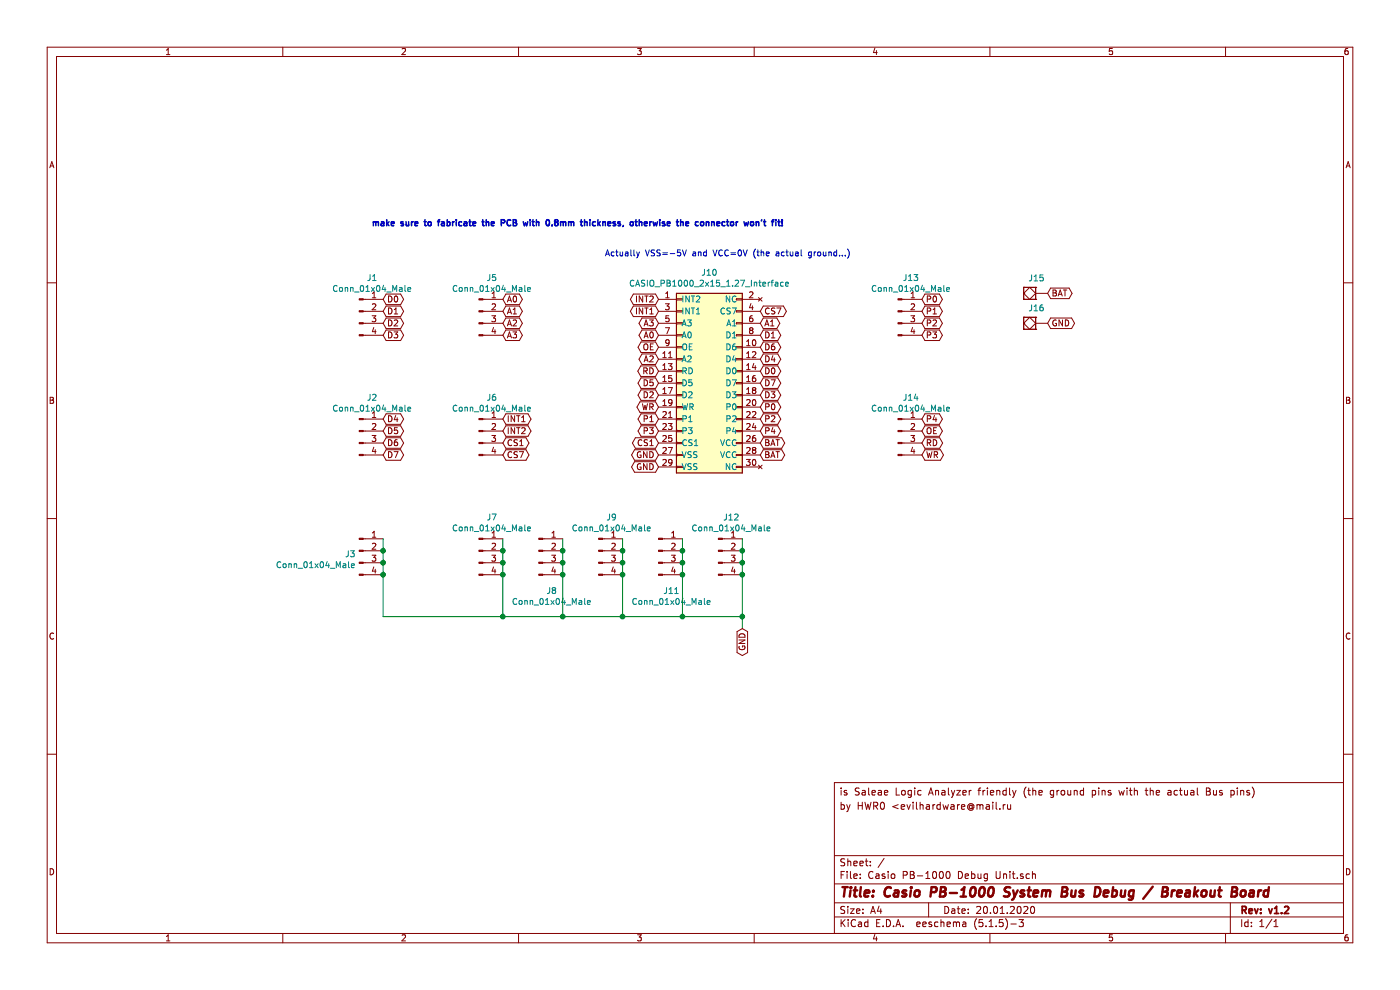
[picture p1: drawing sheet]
EESchema Schematic File Version 4
EELAYER 30 0
EELAYER END
$Descr A4 11693 8268
encoding utf-8
Sheet 1 1
Title "Casio PB-1000 System Bus Debug / Breakout Board"
Date "20.01.2020"
Rev "v1.2"
Comp ""
Comment1 ""
Comment2 ""
Comment3 "by HWR0 <evilhardware(аt)mail.ru"
Comment4 "is Saleae Logic Analyzer friendly (the ground pins with the actual Bus pins)"
$EndDescr
$Comp
L hwreverse:CASIO_PB1000_2x15_1.27_Interface J10
U 1 1
P 5500 2500
F 0 "J10" H 5925 2725 50  0000 C CNN
F 1 "CASIO_PB1000_2x15_1.27_Interface" H 5925 2634 50  0000 C CNN
F 2 "hwreverse:Connector_Casio_2x15_1.27_SYSBUS" H 5700 1800 50  0001 C CNN
F 3 "~" H 5700 1800 50  0001 C CNN
	1    5500 2500
	1    0    0    -1  
$EndComp
$Comp
L Connector:Conn_01x04_Male J5
U 1 1
P 4000 2600
F 0 "J5" H 4108 2881 50  0000 C CNN
F 1 "Conn_01x04_Male" H 4108 2790 50  0000 C CNN
F 2 "hwreverse:PinHeader_1x04_P2.54mm_Vertical_nosilk" H 4000 2600 50  0001 C CNN
F 3 "~" H 4000 2600 50  0001 C CNN
	1    4000 2600
	1    0    0    -1  
$EndComp
$Comp
L Connector:Conn_01x04_Male J6
U 1 1
P 4000 3600
F 0 "J6" H 4108 3881 50  0000 C CNN
F 1 "Conn_01x04_Male" H 4108 3790 50  0000 C CNN
F 2 "hwreverse:PinHeader_1x04_P2.54mm_Vertical_nosilk" H 4000 3600 50  0001 C CNN
F 3 "~" H 4000 3600 50  0001 C CNN
	1    4000 3600
	1    0    0    -1  
$EndComp
$Comp
L Connector:Conn_01x04_Male J1
U 1 1
P 3000 2600
F 0 "J1" H 3108 2881 50  0000 C CNN
F 1 "Conn_01x04_Male" H 3108 2790 50  0000 C CNN
F 2 "hwreverse:PinHeader_1x04_P2.54mm_Vertical_nosilk" H 3000 2600 50  0001 C CNN
F 3 "~" H 3000 2600 50  0001 C CNN
	1    3000 2600
	1    0    0    -1  
$EndComp
$Comp
L Connector:Conn_01x04_Male J2
U 1 1
P 3000 3600
F 0 "J2" H 3108 3881 50  0000 C CNN
F 1 "Conn_01x04_Male" H 3108 3790 50  0000 C CNN
F 2 "hwreverse:PinHeader_1x04_P2.54mm_Vertical_nosilk" H 3000 3600 50  0001 C CNN
F 3 "~" H 3000 3600 50  0001 C CNN
	1    3000 3600
	1    0    0    -1  
$EndComp
$Comp
L Connector:Conn_01x04_Male J14
U 1 1
P 7500 3600
F 0 "J14" H 7608 3881 50  0000 C CNN
F 1 "Conn_01x04_Male" H 7608 3790 50  0000 C CNN
F 2 "hwreverse:PinHeader_1x04_P2.54mm_Vertical_nosilk" H 7500 3600 50  0001 C CNN
F 3 "~" H 7500 3600 50  0001 C CNN
	1    7500 3600
	1    0    0    -1  
$EndComp
$Comp
L Connector:Conn_01x04_Male J13
U 1 1
P 7500 2600
F 0 "J13" H 7608 2881 50  0000 C CNN
F 1 "Conn_01x04_Male" H 7608 2790 50  0000 C CNN
F 2 "hwreverse:PinHeader_1x04_P2.54mm_Vertical_nosilk" H 7500 2600 50  0001 C CNN
F 3 "~" H 7500 2600 50  0001 C CNN
	1    7500 2600
	1    0    0    -1  
$EndComp
Text GLabel 6350 2600 2    50   BiDi ~ 0
CS7
Text GLabel 6350 2700 2    50   BiDi ~ 0
A1
Text GLabel 6350 2800 2    50   BiDi ~ 0
D1
Text GLabel 6350 2900 2    50   BiDi ~ 0
D6
Text GLabel 6350 3000 2    50   BiDi ~ 0
D4
Text GLabel 6350 3100 2    50   BiDi ~ 0
D0
Text GLabel 6350 3200 2    50   BiDi ~ 0
D7
Text GLabel 6350 3300 2    50   BiDi ~ 0
D3
Text GLabel 6350 3400 2    50   BiDi ~ 0
P0
Text GLabel 6350 3500 2    50   BiDi ~ 0
P2
Text GLabel 6350 3600 2    50   BiDi ~ 0
P4
Text GLabel 6350 3700 2    50   BiDi ~ 0
BAT
Text GLabel 6350 3800 2    50   BiDi ~ 0
BAT
Text GLabel 5500 2500 0    50   BiDi ~ 0
INT2
Text GLabel 5500 2600 0    50   BiDi ~ 0
INT1
Text GLabel 5500 2700 0    50   BiDi ~ 0
A3
Text GLabel 5500 2800 0    50   BiDi ~ 0
A0
Text GLabel 5500 2900 0    50   BiDi ~ 0
OE
Text GLabel 5500 3000 0    50   BiDi ~ 0
A2
Text GLabel 5500 3100 0    50   BiDi ~ 0
RD
Text GLabel 5500 3200 0    50   BiDi ~ 0
D5
Text GLabel 5500 3300 0    50   BiDi ~ 0
D2
Text GLabel 5500 3400 0    50   BiDi ~ 0
WR
Text GLabel 5500 3500 0    50   BiDi ~ 0
P1
Text GLabel 5500 3600 0    50   BiDi ~ 0
P3
Text GLabel 5500 3700 0    50   BiDi ~ 0
CS1
Text GLabel 5500 3800 0    50   BiDi ~ 0
GND
Text GLabel 5500 3900 0    50   BiDi ~ 0
GND
Text GLabel 4200 2500 2    50   BiDi ~ 0
A0
Text GLabel 4200 2600 2    50   BiDi ~ 0
A1
Text GLabel 4200 2700 2    50   BiDi ~ 0
A2
Text GLabel 4200 2800 2    50   BiDi ~ 0
A3
Text GLabel 3200 2500 2    50   BiDi ~ 0
D0
Text GLabel 3200 2600 2    50   BiDi ~ 0
D1
Text GLabel 3200 2700 2    50   BiDi ~ 0
D2
Text GLabel 3200 2800 2    50   BiDi ~ 0
D3
Text GLabel 3200 3500 2    50   BiDi ~ 0
D4
Text GLabel 3200 3600 2    50   BiDi ~ 0
D5
Text GLabel 3200 3700 2    50   BiDi ~ 0
D6
Text GLabel 3200 3800 2    50   BiDi ~ 0
D7
Text GLabel 7700 2500 2    50   BiDi ~ 0
P0
Text GLabel 7700 2600 2    50   BiDi ~ 0
P1
Text GLabel 7700 2700 2    50   BiDi ~ 0
P2
Text GLabel 7700 2800 2    50   BiDi ~ 0
P3
Text GLabel 7700 3500 2    50   BiDi ~ 0
P4
Text GLabel 7700 3600 2    50   BiDi ~ 0
OE
Text GLabel 7700 3700 2    50   BiDi ~ 0
RD
Text GLabel 7700 3800 2    50   BiDi ~ 0
WR
Text GLabel 4200 3500 2    50   BiDi ~ 0
INT1
Text GLabel 4200 3600 2    50   BiDi ~ 0
INT2
Text GLabel 4200 3700 2    50   BiDi ~ 0
CS1
$Comp
L hwreverse:SolidPad-Connector J15
U 1 1
P 8600 2450
F 0 "J15" H 8542 2327 50  0000 C CNN
F 1 "SolidPad-Connector" H 8600 2350 50  0001 C CNN
F 2 "Connector:SolidPad_4x4mm_2x2mmCore" H 8600 2250 50  0001 C CNN
F 3 "" H 8600 2350 50  0001 C CNN
	1    8600 2450
	-1   0    0    1   
$EndComp
$Comp
L hwreverse:SolidPad-Connector J16
U 1 1
P 8600 2700
F 0 "J16" H 8542 2577 50  0000 C CNN
F 1 "SolidPad-Connector" H 8600 2600 50  0001 C CNN
F 2 "Connector:SolidPad_4x4mm_2x2mmCore" H 8600 2500 50  0001 C CNN
F 3 "" H 8600 2600 50  0001 C CNN
	1    8600 2700
	-1   0    0    1   
$EndComp
Text GLabel 4200 3800 2    50   BiDi ~ 0
CS7
Text GLabel 8750 2450 2    50   BiDi ~ 0
BAT
Text GLabel 8750 2700 2    50   BiDi ~ 0
GND
$Comp
L Connector:Conn_01x04_Male J3
U 1 1
P 3000 4600
F 0 "J3" H 2972 4574 50  0000 R CNN
F 1 "Conn_01x04_Male" H 2972 4483 50  0000 R CNN
F 2 "hwreverse:PinHeader_1x04_P2.54mm_Vertical_nosilk" H 3000 4600 50  0001 C CNN
F 3 "~" H 3000 4600 50  0001 C CNN
	1    3000 4600
	1    0    0    -1  
$EndComp
$Comp
L Connector:Conn_01x04_Male J7
U 1 1
P 4000 4600
F 0 "J7" H 4108 4881 50  0000 C CNN
F 1 "Conn_01x04_Male" H 4108 4790 50  0000 C CNN
F 2 "hwreverse:PinHeader_1x04_P2.54mm_Vertical_nosilk" H 4000 4600 50  0001 C CNN
F 3 "~" H 4000 4600 50  0001 C CNN
	1    4000 4600
	1    0    0    -1  
$EndComp
$Comp
L Connector:Conn_01x04_Male J8
U 1 1
P 4500 4600
F 0 "J8" H 4608 4267 50  0000 C CNN
F 1 "Conn_01x04_Male" H 4608 4176 50  0000 C CNN
F 2 "hwreverse:PinHeader_1x04_P2.54mm_Vertical_nosilk" H 4500 4600 50  0001 C CNN
F 3 "~" H 4500 4600 50  0001 C CNN
	1    4500 4600
	1    0    0    -1  
$EndComp
$Comp
L Connector:Conn_01x04_Male J9
U 1 1
P 5000 4600
F 0 "J9" H 5108 4881 50  0000 C CNN
F 1 "Conn_01x04_Male" H 5108 4790 50  0000 C CNN
F 2 "hwreverse:PinHeader_1x04_P2.54mm_Vertical_nosilk" H 5000 4600 50  0001 C CNN
F 3 "~" H 5000 4600 50  0001 C CNN
	1    5000 4600
	1    0    0    -1  
$EndComp
$Comp
L Connector:Conn_01x04_Male J11
U 1 1
P 5500 4600
F 0 "J11" H 5608 4267 50  0000 C CNN
F 1 "Conn_01x04_Male" H 5608 4176 50  0000 C CNN
F 2 "hwreverse:PinHeader_1x04_P2.54mm_Vertical_nosilk" H 5500 4600 50  0001 C CNN
F 3 "~" H 5500 4600 50  0001 C CNN
	1    5500 4600
	1    0    0    -1  
$EndComp
$Comp
L Connector:Conn_01x04_Male J12
U 1 1
P 6000 4600
F 0 "J12" H 6108 4881 50  0000 C CNN
F 1 "Conn_01x04_Male" H 6108 4790 50  0000 C CNN
F 2 "hwreverse:PinHeader_1x04_P2.54mm_Vertical_nosilk" H 6000 4600 50  0001 C CNN
F 3 "~" H 6000 4600 50  0001 C CNN
	1    6000 4600
	1    0    0    -1  
$EndComp
Wire Wire Line
	3200 4500 3200 4600
Wire Wire Line
	6200 5150 6200 5250
Connection ~ 3200 4600
Wire Wire Line
	3200 4600 3200 4700
Connection ~ 3200 4700
Wire Wire Line
	3200 4700 3200 4800
Connection ~ 3200 4800
Wire Wire Line
	3200 4800 3200 5150
Wire Wire Line
	6200 4500 6200 4600
Connection ~ 6200 5150
Connection ~ 6200 4600
Wire Wire Line
	6200 4600 6200 4700
Connection ~ 6200 4700
Wire Wire Line
	6200 4700 6200 4800
Connection ~ 6200 4800
Wire Wire Line
	6200 4800 6200 5150
Wire Wire Line
	5700 4500 5700 4600
Connection ~ 5700 5150
Wire Wire Line
	5700 5150 6200 5150
Connection ~ 5700 4600
Wire Wire Line
	5700 4600 5700 4700
Connection ~ 5700 4700
Wire Wire Line
	5700 4700 5700 4800
Connection ~ 5700 4800
Wire Wire Line
	5700 4800 5700 5150
Wire Wire Line
	5200 4500 5200 4600
Connection ~ 5200 5150
Wire Wire Line
	5200 5150 5700 5150
Connection ~ 5200 4600
Wire Wire Line
	5200 4600 5200 4700
Connection ~ 5200 4700
Wire Wire Line
	5200 4700 5200 4800
Connection ~ 5200 4800
Wire Wire Line
	5200 4800 5200 5150
Wire Wire Line
	4700 4500 4700 4600
Connection ~ 4700 5150
Wire Wire Line
	4700 5150 5200 5150
Connection ~ 4700 4600
Wire Wire Line
	4700 4600 4700 4700
Connection ~ 4700 4700
Wire Wire Line
	4700 4700 4700 4800
Connection ~ 4700 4800
Wire Wire Line
	4700 4800 4700 5150
Wire Wire Line
	4200 4500 4200 4600
Connection ~ 4200 5150
Wire Wire Line
	4200 5150 4700 5150
Connection ~ 4200 4600
Wire Wire Line
	4200 4600 4200 4700
Connection ~ 4200 4700
Wire Wire Line
	4200 4700 4200 4800
Connection ~ 4200 4800
Wire Wire Line
	4200 4800 4200 5150
Text GLabel 6200 5250 3    50   BiDi ~ 0
GND
Wire Wire Line
	3200 5150 4200 5150
Text Notes 5050 2150 0    50   ~ 0
Actually VSS=-5V and VCC=0V (the actual ground...)
Text Notes 3100 1900 0    50   ~ 10
make sure to fabricate the PCB with 0.8mm thickness, otherwise the connector won't fit!
$EndSCHEMATC
